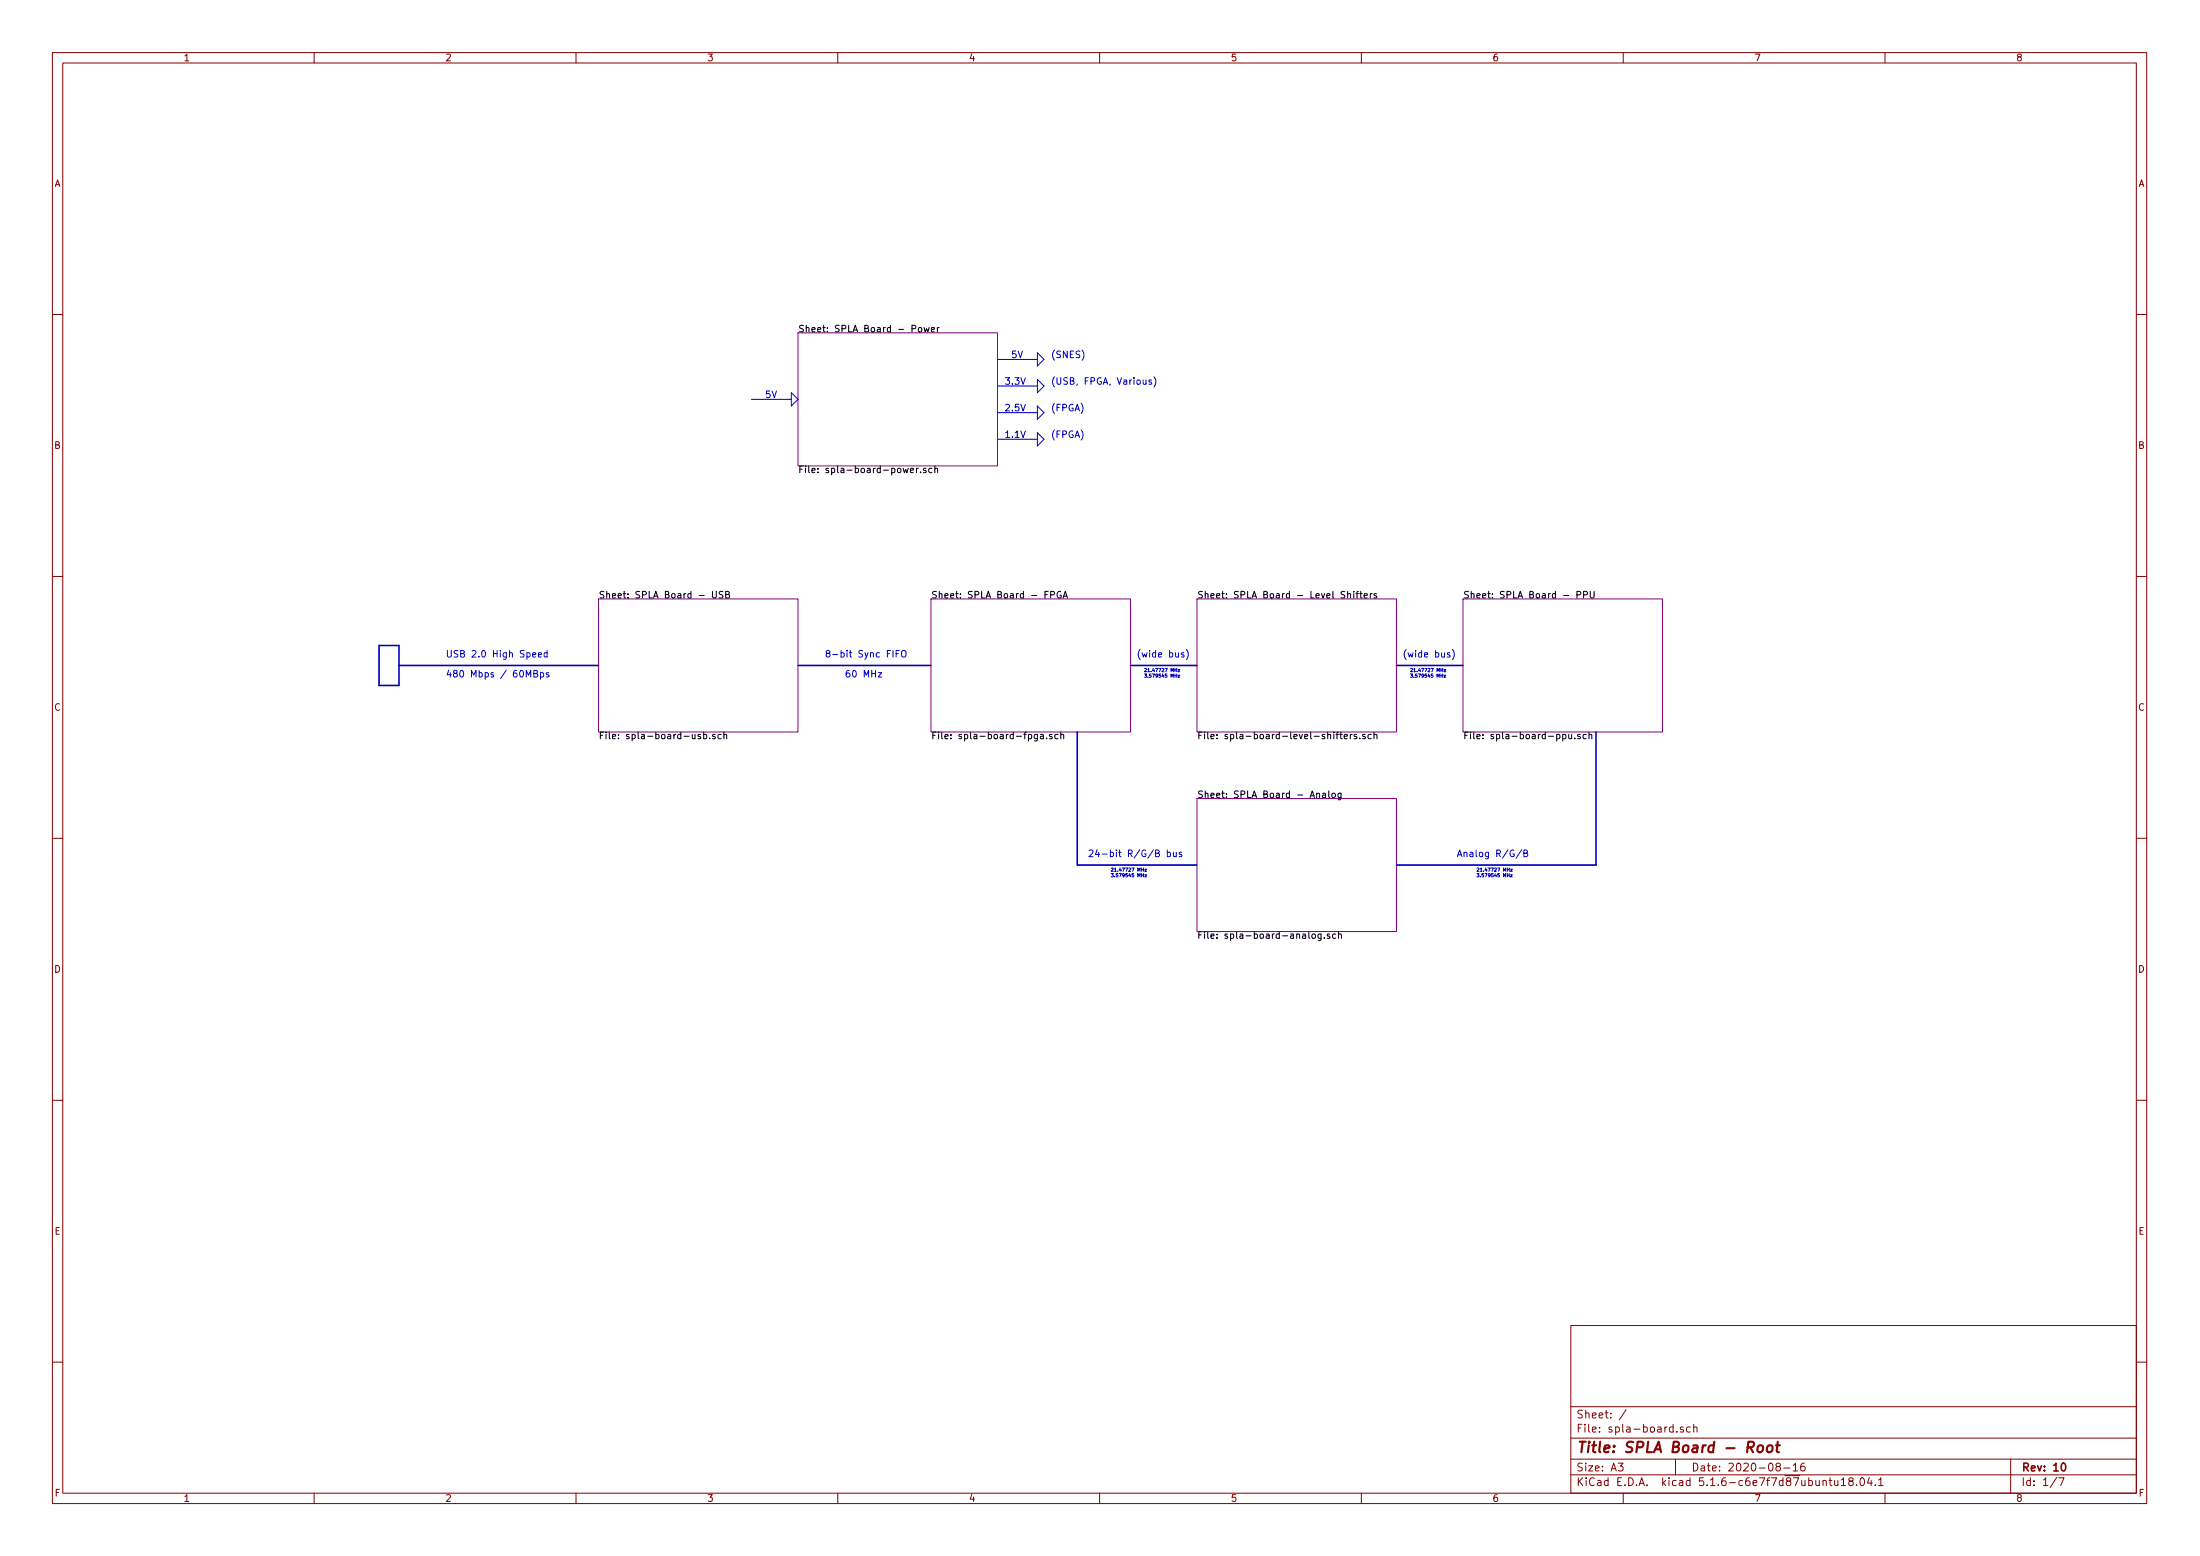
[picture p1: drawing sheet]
<svg xmlns="http://www.w3.org/2000/svg" width="420mm" height="297mm" viewBox="0 0 420 297" stroke-linecap="round" stroke-linejoin="round" font-family="sans-serif">
<g fill="none" stroke="#840000" stroke-width=".19">
<path d="M10 10h400v277h-400zM12 12h396v273.1h-396zM60 10v2M110 10v2M160 10v2M210 10v2M260 10v2M310 10v2M360 10v2M10 60h2M408 60h2M10 110h2"/>
<path d="M408 110h2M10 160h2M408 160h2M10 210h2M408 210h2M300 253h108v32.1h-108zM10 260h2M300 278.5h108M300 274.5h108M300 268.5h108M309 279.3h1l-.5 .6 .4 .1v.7l-.2 .1-.7-.1M310.5 269.1l-1.2 2"/>
<path d="M320 278.5v3M320.2 273.3v.1M321.5 272.5l-.4-.1-.2 .2 .1 .2 .5 .2v.3h-.6M322.8 272.5l-.4-.1-.3 .3 .1 .6 .2 .1 .4-.1M323.5 272.5l.2-.1 .3 .1 .1 .9M323.5 271.9v1.5M339.5 279.9l-.3-.2v-.2l.3-.2 .4 .1 .1 .2-.1 .3h-.4l-.3 .3v.5l.3 .1 .4-.1 .1-.2v-.3l-.2-.3M342.5 279.7l.4-.4v1.5M344.6 279.3a.59 .59 0 0 0-.7 .6l.1 .8 .2 .1 .5-.1 .1-.5-.2-.3h-.4l-.3 .3M384 278.5v6.6M408 260h2M60 285.1v1.9"/>
<path d="M110 285.1v1.9M160 285.1v1.9M210 285.1v1.9M260 285.1v1.9M300 281.5h108M310 285.1v1.9M340.7 280.2h1.1M342.5 280.8h.8M348.2 282.7l.2-.1 .3 .1 .1 .9M349.3 282.6h.6M349.5 282.1v1.3l.4 .2M350.4 282.6v.9l.4 .1 .2-.1"/>
<path d="M351 282.6v1M351.6 282.5l.5-.4v1.5M351.6 283.6h.9M353.4 282.7l-.3-.1v-.3l.3-.2 .4 .1 .1 .4-.7 .2-.1 .2v.5l.3 .1 .4-.1 .1-.2v-.4l-.3-.2M354.6 283.5v.1M355.4 282.2l.2-.1a.8 .8 0 0 1 .5 .8 .8 .8 0 0 1-.5 .7 1 1 0 0 1-.2-1.4zM357 282l-.4 1.1h1M357.4 282.6v1M358.1 283.5v.1M358.8 282.5l.4-.4v1.5M358.8 283.6h.8M360 285.1v1.9"/>
<path d="M392.8 282l-1.3 2M393.2 282.1h1l-.7 1.5"/>
</g>
<path d="M393.8 279.5l.2-.2a.81 .81 0 0 1 .6 .6 .81 .81 0 0 1-.3 .8l-.1 .1a.79 .79 0 0 1-.4-1.3z" fill="none" stroke="#840000" stroke-width=".3"/>
<path d="M333.8 276.3h.7a.57 .57 0 0 0 .5-.5 .57 .57 0 0 0-.3-.6h-.8l-.2 2M335.8 276.1l.1-.1a.51 .51 0 0 1 .8 .3l-.2 .7a.51 .51 0 0 1-.5 .2 .51 .51 0 0 1-.4-.4zM337.6 276.1l.1-.1a.51 .51 0 0 1 .8 .3v.5a.56 .56 0 0 1-.6 .4 .56 .56 0 0 1-.5-.4zM339.2 275.9h.7M339.5 275.2l-.2 1.7 .1 .2 .4 .1" fill="none" stroke="#840000" stroke-width=".41"/>
<path d="M152.4 63.5h38.1v25.4h-38.1zM114.3 114.3h38.1v25.4h-38.1zM177.8 114.3h38.1v25.4h-38.1zM228.6 114.3h38.1v25.4h-38.1zM279.4 114.3h38.1v25.4h-38.1zM228.6 152.4h38.1v25.4h-38.1z" fill="none" stroke="#840084" stroke-width=".19"/>
<g fill="none" stroke="#000" stroke-width=".19">
<path d="M175.4 62.6l.2-.1 .4 .1v.5l-.1 .2-.3 .1-.2-.2zM176.5 62.5l.2 .9 .3-.7 .2 .7 .2-.9M177.9 62.9l.6-.1-.1-.2-.3-.1-.2 .2v.6h.5M179 62.5v.9M179.4 62.5l-.4 .2M173.9 89.8l.6-.1-.1-.3h-.3l-.2 .2v.6h.5M175 89.4v.8M175.4 89.4l-.4 .2M175.8 90.1v.1M176.8 89.4h-.3l-.1 .2v.1l.4 .2v.3h-.4M178 89.4h-.4l-.2 .2 .1 .6h.5M178.5 89.5l.2-.1h.3l.1 .8"/>
<path d="M178.5 89v1.2M136.1 112.9v1l.2 .3 .4-.1 .1-.2v-1M138.1 113l-.5-.1-.2 .1-.1 .2 .2 .2 .4 .2 .2 .3-.3 .3-.5-.1M138.6 113.5l.6-.1v-.4l-.6-.1v1.3h.5l.2-.3v-.2l-.3-.2M200.2 112.9h-.6v1.3M200.7 113.5h.6l.1-.2-.1-.3-.6-.1v1.3M202.6 113a.59 .59 0 0 0-.7 .5 .59 .59 0 0 0 .7 .6l.1-.5h-.3M203 114.2l.5-1.3 .4 1.3M203.1 113.8h.7M256.8 113l-.4-.1-.3 .2 .1 .3 .6 .3v.3l-.2 .2-.5-.1M257.4 113.4h.5v.8M257.4 112.9v1.3"/>
<path d="M258.5 112.9v.1M258.5 113.3v.9M259 113.3h.4M259.4 112.9l-.2 .2v1.1M259.7 113.3h.5M259.9 112.9v1.1l.3 .2M260.5 113.7l.6-.1v-.2l-.4-.1-.2 .2 .1 .6h.5M261.7 113.3v.9M262.1 113.3l-.4 .2M262.9 113.4l-.3-.1-.2 .2 .1 .2 .4 .1v.3h-.5M301.2 113.5h.6l.1-.2-.1-.3-.6-.1v1.3M302.4 113.5h.6l.2-.2-.1-.3-.7-.1v1.3"/>
<path d="M303.7 112.9v1l.3 .3 .3-.1 .1-.2v-1M134.4 139.8v1.2M138.3 139.8v1.2M202.6 139.8v1.2M255.6 139.8l-.3 .1v1.1M256.1 139.8v1.1l.3 .1M262.4 139.8v1.2M303.5 139.8v1.2M133.8 140.2h-.3l-.2 .2v.1l.5 .2v.3h-.5M134.4 140.2h.3l.3 .2-.1 .6h-.5M135.5 140.9v.1M136.6 140.2h-.4l-.1 .2v.1l.5 .2v.3h-.5"/>
<path d="M137.7 140.2h-.4l-.2 .2 .1 .6h.5M138.3 140.3l.1-.1h.3l.1 .8M198.1 140.2v1.1l-.2 .2-.3-.1M198.1 140.2h-.3l-.3 .2 .1 .6h.5M198.7 140.2h.5l.1 .8M199.3 140.5h-.4l-.2 .2v.3h.6M199.9 140.9v.1M200.9 140.2h-.3l-.2 .2 .1 .1 .4 .2v.3h-.5M202.1 140.2h-.4l-.3 .2 .2 .6h.5M202.6 140.3l.2-.1h.3v.8M251.5 151.5l.1-.1 .3 .1 .1 .8M252.6 151.5h.5l.1 .8"/>
<path d="M253.2 151.7l-.5 .1-.1 .2v.2h.6M253.8 151v1.1l.1 .2M254.5 151.5l.3-.1 .2 .2-.1 .6-.3 .1-.2-.3zM255.1 140.2h.5M255.9 140.2h.5M256.1 151.4v1.2l-.2 .1-.3-.1M256.1 151.5l-.3-.1-.3 .2 .1 .6h.5M256.7 140.6l.6-.1v-.3h-.4l-.2 .2 .1 .6h.5M257.9 140.2v.8M258.2 140.2l-.3 .2M259.1 140.2h-.3l-.2 .2v.1l.5 .2v.3h-.5M259.7 140.9v.1"/>
<path d="M260.7 140.2h-.3l-.2 .2 .1 .1 .4 .2v.3h-.5M261.9 140.2h-.4l-.2 .2 .1 .6h.5M262.4 140.3l.2-.1h.3l.1 .8M298.4 140.2h.4l.3 .2-.2 .6h-.5M299.6 140.2l.1 .8h.3l.2-.1M300.2 140.2v.8M300.8 140.9v.1M301.8 140.2h-.3l-.2 .2v.1l.5 .2v.3h-.5M302.9 140.2h-.3l-.3 .2 .1 .6h.5M303.5 140.3l.2-.1h.3v.8M250.7 178.3h.3l.2 .2-.1 .6h-.3l-.3-.2zM252.3 178.3l-.1 1.1-.1 .2-.3-.1"/>
<path d="M252.3 178.3h-.4l-.2 .2 .1 .6h.5M252.9 179v.1M253.9 178.3h-.3l-.1 .2v.1l.4 .2v.3h-.4M255.1 178.3h-.4l-.2 .2 .1 .6h.5M255.6 178.4l.5-.1 .1 .8M255.6 177.9v1.2"/>
</g>
<g fill="none" stroke="#0000c2" stroke-width=".19">
<path d="M143.5 76.2h7.6M151.1 75l1.3 1.2-1.3 1.3zM190.5 78.8h7.6M190.5 73.7h7.6M190.5 68.6h7.6M198.1 67.3l1.3 1.3-1.3 1.3zM198.1 72.4l1.3 1.3-1.3 1.3zM198.1 77.5l1.3 1.3-1.3 1.2zM218.3 72.5l.1 .8 .3 .1 .2-.2M218.9 72.5v.9M219.9 72.6l-.3-.1-.2 .2 .1 .2 .4 .1v.3h-.5M220.4 71.9a1.4 1.4 0 0 1 0 1.9"/>
<path d="M190.5 83.9h7.6M198.1 82.6l1.3 1.3-1.3 1.2zM101.7 125l.6-.1v-.3h-.4l-.2 .2 .1 .6h.5M102 128.6l.5-.1 .1-.2v-.2l-.6-.1v1.2h.4l.2-.1 .1-.3-.3-.2M102.8 125l.6-.1v-.3h-.4l-.2 .2 .1 .6h.5M103.2 128.5l.4-.1 .2 .2-.1 .6h-.5M103.2 128.4v1.3M104.5 124.6h-.4l-.2 .2 .1 .6h.5M104.5 124.2v1.2M104.8 128.5l-.3-.1-.2 .2 .1 .2 .4 .1v.3h-.5M167.7 128.4h.7l-.7 .8h.7M170.5 124.2v1.2"/>
<path d="M171.1 124.8h.5M171.8 124.2h-.7v1.2M172.2 124.3l.3-.1a.44 .44 0 0 1 .5 .4v.7l-.5 .1-.3-.1zM217.8 124a1.4 1.4 0 0 0 0 1.9M224.4 127.9h.3M224.4 129h.3M224.7 127.6v.6M224.7 128.7v.6M225 127.8h.3l-.3 .4h.3M225 128.9h.3l-.3 .4h.3M268.6 124a1.4 1.4 0 0 0 0 1.9M275.2 127.9h.3"/>
<path d="M275.2 129h.3M275.5 127.6v.6M275.5 128.7v.6M275.8 127.8h.3l-.3 .4h.3M275.8 128.9h.3l-.3 .4h.3M208 162.4l.5-.1 .2 .3-.8 .9h.8M209.5 162.2l-.3 .9h.8M209.8 162.7v.8M210.5 163.1h1M218 166h.4M218 167.1h.4M218.4 165.7v.6"/>
<path d="M218.4 166.8v.6M218.6 165.9h.4l-.4 .4h.4M218.6 167h.4l-.4 .4h.4M278.3 163.5l.5-1.2 .4 1.2M278.5 163.2h.6M279.6 162.8l.5-.1 .1 .8M279.6 162.7v.8M287.9 166h.3M287.9 167.1h.3M288.2 165.7v.6M288.2 166.8v.6M288.5 165.9h.3l-.3 .4h.3"/>
<path d="M288.5 167h.3l-.3 .4h.3"/>
</g>
<path d="M72.4 123.2h3.8v7.6h-3.8zM76.2 127h38.1M152.4 127h25.4M205.7 139.7v25.4h22.9M215.9 127h12.7M266.7 127h12.7M304.8 139.7v25.4h-38.1" fill="none" stroke="#0000c2" stroke-width=".3"/>
<text font-size="2.8" fill="#840000" x="301" y="277.3">Title: SPLA Board - Root</text>
<g font-size="2.1" fill="#840000">
<text x="301" y="273.5">File: spla-board.sch</text>
<text x="301" y="270.8">Sheet: /</text>
<text x="301" y="280.9">Size: A3</text>
<text x="323" y="280.9">Date: 2020-08-16</text>
<text x="386" y="280.9">Rev: 10</text>
<text x="301" y="283.7">KiCad E.D.A. kicad 5.1.6-c6e7f7d87ubuntu18.04.1</text>
<text x="386" y="283.7">Id: 1/7</text>
</g>
<g font-size="1.8" fill="#840000">
<text x="35" y="11.7">1</text>
<text x="85" y="11.7">2</text>
<text x="135" y="11.7">3</text>
<text x="185" y="11.7">4</text>
<text x="235" y="11.7">5</text>
<text x="285" y="11.7">6</text>
<text x="335" y="11.7">7</text>
<text x="385" y="11.7">8</text>
<text x="10.4" y="35.7">A</text>
<text x="408.4" y="35.7">A</text>
<text x="10.4" y="85.7">B</text>
<text x="408.4" y="85.7">B</text>
<text x="10.4" y="135.7">C</text>
<text x="408.4" y="135.7">C</text>
<text x="10.4" y="185.7">D</text>
<text x="408.4" y="185.7">D</text>
<text x="10.4" y="235.7">E</text>
<text x="408.4" y="235.7">E</text>
<text x="10.5" y="285.7">F</text>
<text x="35" y="286.7">1</text>
<text x="85" y="286.7">2</text>
<text x="135" y="286.7">3</text>
<text x="185" y="286.7">4</text>
<text x="235" y="286.7">5</text>
<text x="285" y="286.7">6</text>
<text x="335" y="286.7">7</text>
<text x="385" y="286.7">8</text>
<text x="408.5" y="285.7">F</text>
</g>
<g font-size="1.8">
<text x="152.4" y="63.4">Sheet: SPLA Board - Power</text>
<text x="152.4" y="90.3">File: spla-board-power.sch</text>
<text x="114.3" y="114.2">Sheet: SPLA Board - USB</text>
<text x="177.8" y="114.2">Sheet: SPLA Board - FPGA</text>
<text x="228.6" y="114.2">Sheet: SPLA Board - Level Shifters</text>
<text x="279.4" y="114.2">Sheet: SPLA Board - PPU</text>
<text x="114.3" y="141.1">File: spla-board-usb.sch</text>
<text x="177.8" y="141.1">File: spla-board-fpga.sch</text>
<text x="228.6" y="141.1">File: spla-board-level-shifters.sch</text>
<text x="279.4" y="141.1">File: spla-board-ppu.sch</text>
<text x="228.6" y="152.3">Sheet: SPLA Board - Analog</text>
<text x="228.6" y="179.2">File: spla-board-analog.sch</text>
</g>
<g font-size="1.8" fill="#0000c2">
<text x="193" y="68.4">5V</text>
<text x="200.7" y="68.4">(SNES)</text>
<text x="146" y="76">5V</text>
<text x="191.8" y="73.4">3.3V</text>
<text x="200.7" y="73.4">(USB, FPGA, Various)</text>
<text x="191.8" y="78.5">2.5V</text>
<text x="191.8" y="83.6">1.1V</text>
<text x="200.7" y="83.6">(FPGA)</text>
<text x="200.7" y="78.5">(FPGA)</text>
<text x="85.1" y="125.5">USB 2.0 High Speed</text>
<text x="157.5" y="125.5">8-bit Sync FIFO</text>
<text x="218.6" y="125.5">(wide bus)</text>
<text x="269.4" y="125.5">(wide bus)</text>
<text x="85.1" y="129.3">480 Mbps / 60MBps</text>
<text x="161.3" y="129.3">60 MHz</text>
<text x="212.3" y="163.6">24-bit R/G/B bus</text>
<text x="280.7" y="163.6">Analog R/G/B</text>
</g>
<g font-size=".9" fill="#0000c2">
<text x="218.4" y="128.3">21.47727 MHz</text>
<text x="218.4" y="129.3">3.579545 MHz</text>
<text x="269.2" y="128.3">21.47727 MHz</text>
<text x="269.2" y="129.3">3.579545 MHz</text>
<text x="212.1" y="166.4">21.47727 MHz</text>
<text x="212.1" y="167.4">3.579545 MHz</text>
<text x="281.9" y="166.4">21.47727 MHz</text>
<text x="281.9" y="167.4">3.579545 MHz</text>
</g>
</svg>
